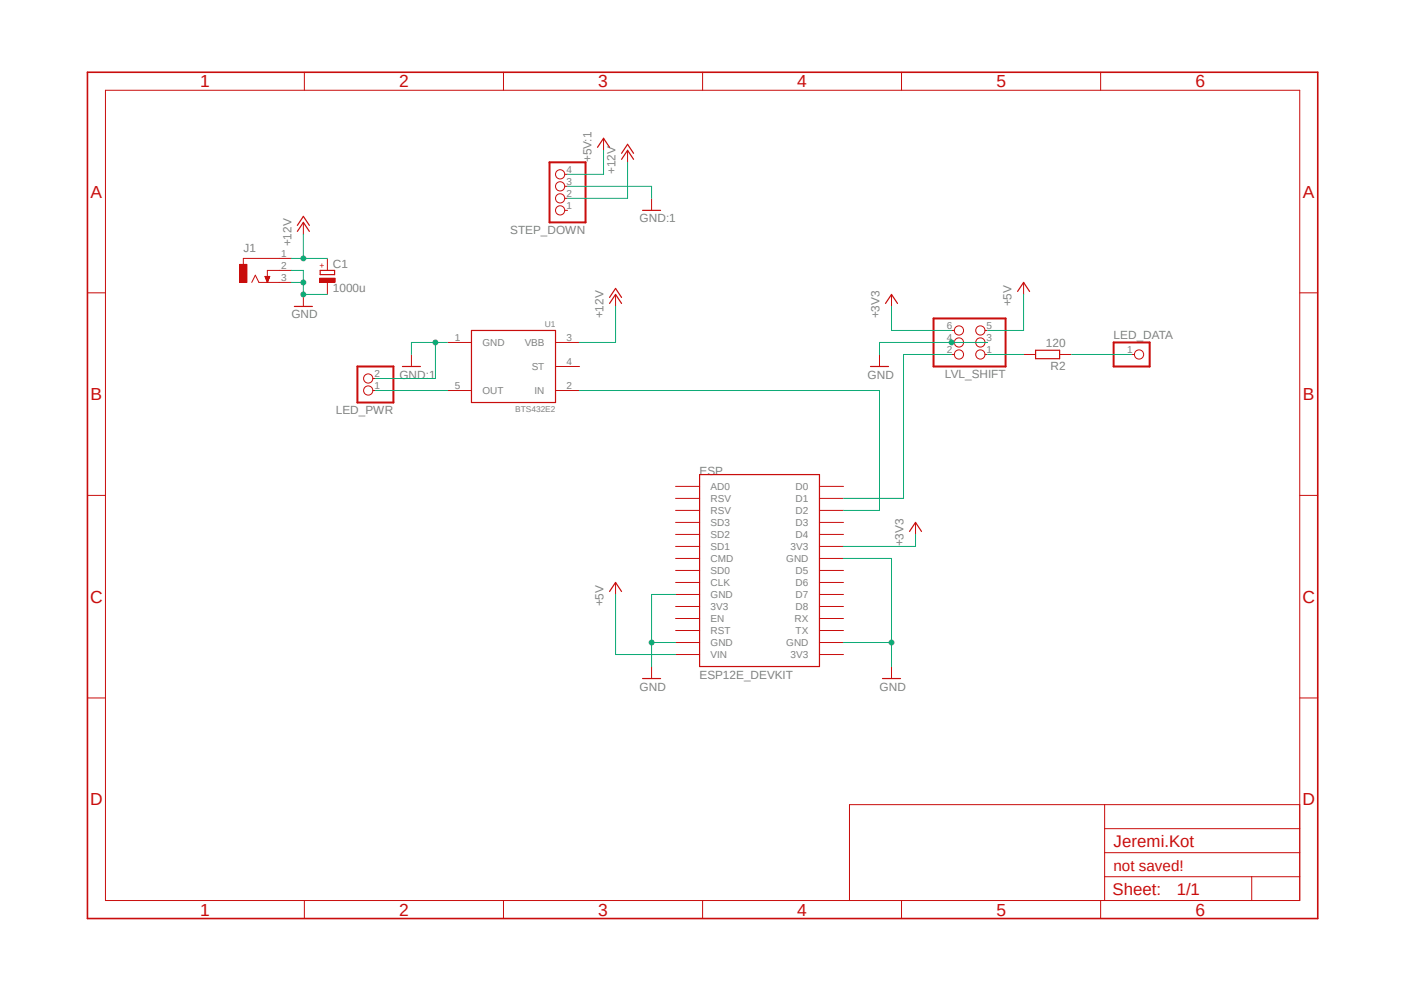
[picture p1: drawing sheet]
<svg xmlns="http://www.w3.org/2000/svg" width="297mm" height="210mm" viewBox="0 0 297 210" stroke-linecap="round" stroke-linejoin="round" font-family="sans-serif">
<path d="M17.9 15l261.2 179.9M279.1 15l-261.2 179.9" fill="none" stroke="#fff" stroke-width=".21"/>
<path d="M50.7 55.9h1.5v3.8h-1.5z" fill-rule="evenodd" fill="#c90d0c"/>
<g fill="none" stroke="#c90d0c" stroke-width=".21">
<path d="M50.7 55.9h1.5v3.8h-1.5zM53.3 59.7l.7-1.5 .8 1.5h6.8M56 58.5h1.1l-.5 1.2zM56.1 58.5h1M56.1 58.7h.9M56.1 58.6h.9M56.2 58.8h.8M56.2 58.8h.7M56.3 58.9h.6M56.3 59h.6M56.3 59.2h.5M56.3 59.1h.5"/>
<path d="M56.4 59.3h.4M56.4 59.4h.3M56.5 59.5h.2M56.5 59.6h.1M56.6 59.6h.1M61.6 54.7h-10.1v1.2M61.6 57.2h-5v2.5"/>
</g>
<path d="M67.6 58.8h3.3v.9h-3.3z" fill-rule="evenodd" fill="#c90d0c"/>
<g fill="none" stroke="#c90d0c" stroke-width=".21">
<path d="M22.3 19.1h252.7v171.4h-252.7zM64.4 15.3v3.8M106.5 15.3v3.8M148.6 15.3v3.8M190.7 15.3v3.8M232.8 15.3v3.8M119.5 39.4h.6M119.5 36.9h.6M127.7 29.3v2.5M132.8 31.8v2.5M64.2 47v2.6M67.6 58.8h3.3v.9h-3.3z"/>
<path d="M69.3 54.7v2.5M69.3 59.7v2.6M119.5 44.5h.6M119.5 42h.6M137.8 42v2.5M216.5 59.7v2.6M18.5 61.9h3.8M64.2 62.3v2.5M87 75v2.5M94.7 72.4h5M117.5 72.4h5.1M117.5 77.5h5.1"/>
<path d="M130.2 62.3v2.5M186.1 75v2.5M188.6 62.3v2.5M201.3 72.4h.5M201.3 75h.5M201.3 69.9h.5M208.4 72.4h.5M208.4 75h.5M208.4 69.9h.5M216.5 75h2.6M224.2 75h2.5M239.4 75h.5"/>
<path d="M275 61.9h3.8M78.9 82.6h.5M78.9 80.1h.5M94.7 82.6h5M117.5 82.6h5.1M18.5 104.8h3.8M142.9 115.6h5.1M142.9 102.9h5.1M142.9 118.1h5.1M142.9 105.4h5.1M142.9 107.9h5.1M142.9 110.5h5.1"/>
<path d="M142.9 113h5.1M173.4 115.6h5M173.4 102.9h5M173.4 118.1h5M173.4 105.4h5M173.4 107.9h5M173.4 110.5h5M173.4 113h5M193.7 110.5v2.5M275 104.8h3.8M130.2 123.2v2.5M142.9 128.3h5.1"/>
<path d="M142.9 138.4h5.1M142.9 123.2h5.1M142.9 120.6h5.1M142.9 125.7h5.1M142.9 130.8h5.1M142.9 135.9h5.1M142.9 133.3h5.1M173.4 128.3h5M173.4 138.4h5M173.4 123.2h5M173.4 120.6h5M173.4 125.7h5"/>
<path d="M173.4 130.8h5M173.4 135.9h5M173.4 133.3h5M18.5 147.6h3.8M137.8 141v2.5M188.6 141v2.5M275 147.6h3.8M233.7 170.2v20.3M233.7 175.3h41.3M275 170.2h-95.3v20.3M64.4 190.5v3.8M106.5 190.5v3.8"/>
<path d="M148.6 190.5v3.8M190.7 190.5v3.8M232.8 190.5v3.8M233.7 185.4h41.3M233.7 180.3h41.3M264.8 185.4v5.1"/>
<circle cx="118.5" cy="39.4" r=".98"/>
<circle cx="118.5" cy="36.9" r=".98"/>
<circle cx="118.5" cy="44.5" r=".98"/>
<circle cx="118.5" cy="42" r=".98"/>
<circle cx="202.9" cy="75" r=".98"/>
<circle cx="202.9" cy="72.4" r=".98"/>
<circle cx="202.9" cy="69.9" r=".98"/>
<circle cx="207.4" cy="72.4" r=".98"/>
<circle cx="207.4" cy="75" r=".98"/>
<circle cx="207.4" cy="69.9" r=".98"/>
<circle cx="241" cy="75" r=".98"/>
<circle cx="77.9" cy="82.6" r=".98"/>
<circle cx="77.9" cy="80.1" r=".98"/>
</g>
<g fill="none" stroke="#c90d0c" stroke-width=".25">
<path d="M126.4 31.2l1.3-1.9 1.2 1.9M131.5 33.7l1.3-1.9 1.2 1.9M131.5 32.4l1.3-1.9 1.2 1.9M62.9 48.9l1.3-1.9 1.2 1.9M62.9 47.7l1.3-1.9 1.2 1.9M67.7 57.2h3.1v.9h-3.1zM135.9 44.5h3.8M62.3 64.8h3.8M85.1 77.5h3.8M99.7 69.9h17.8v15.2h-17.8zM128.9 64.2l1.3-1.9 1.3 1.9M128.9 62.9l1.3-1.9 1.3 1.9"/>
<path d="M184.1 77.5h3.9M187.3 64.2l1.3-1.9 1.3 1.9M215.3 61.6l1.2-1.9 1.3 1.9M219.1 74.1h5.1v1.8h-5.1zM148 100.4h25.4v40.6h-25.4zM192.4 112.4l1.3-1.9 1.2 1.9M128.9 125.1l1.3-1.9 1.3 1.9M135.9 143.5h3.8M186.7 143.5h3.8"/>
</g>
<path d="M18.5 15.3h260.3v179h-260.3z" fill="none" stroke="#c90d0c" stroke-width=".34"/>
<path d="M116.2 34.3h7.7v12.7h-7.7zM75.6 77.5h7.6v7.6h-7.6zM197.5 67.4h15.2v10.1h-15.2zM235.6 72.4h7.6v5.1h-7.6z" fill="none" stroke="#c90d0c" stroke-width=".42"/>
<path d="M61.6 59.7h2.6M61.6 57.2h2.6v5.1" fill="none" stroke="#0dab76" stroke-width=".21"/>
<circle cx="64.2" cy="59.7" r=".51" fill="#0dab76"/>
<g fill="none" stroke="#0dab76" stroke-width=".21">
<path d="M64.2 62.3h5.1"/>
<circle cx="64.2" cy="59.7" r=".51"/>
</g>
<circle cx="64.2" cy="62.3" r=".51" fill="#0dab76"/>
<g fill="none" stroke="#0dab76" stroke-width=".21">
<path d="M178.4 118.1h10.2v22.9M178.4 135.9h10.2"/>
<circle cx="64.2" cy="62.3" r=".51"/>
</g>
<circle cx="188.6" cy="135.9" r=".51" fill="#0dab76"/>
<g fill="none" stroke="#0dab76" stroke-width=".21">
<path d="M137.8 135.9h5.1M142.9 125.7h-5.1v15.3"/>
<circle cx="188.6" cy="135.9" r=".51"/>
</g>
<circle cx="137.8" cy="135.9" r=".51" fill="#0dab76"/>
<g fill="none" stroke="#0dab76" stroke-width=".21">
<path d="M208.9 72.4h-22.8v2.6"/>
<circle cx="137.8" cy="135.9" r=".51"/>
</g>
<circle cx="201.3" cy="72.4" r=".51" fill="#0dab76"/>
<g fill="none" stroke="#0dab76" stroke-width=".21">
<path d="M87 72.4h7.7M92.1 72.4v7.7h-12.7"/>
<circle cx="201.3" cy="72.4" r=".51"/>
</g>
<circle cx="92.1" cy="72.4" r=".51" fill="#0dab76"/>
<g fill="none" stroke="#0dab76" stroke-width=".21">
<path d="M120.1 39.4h17.7v2.6M127.7 31.8v5.1h-7.6M132.8 34.3v7.7h-12.7M61.6 54.7h7.7M64.2 49.6v5.1M87 72.4v2.6M130.2 64.8v7.6h-7.6M188.6 64.8v5.1h12.7M201.3 75h-10.2v30.4h-12.7M208.9 75h7.6M216.5 62.3v7.6h-7.6M226.7 75h12.7"/>
<path d="M122.6 82.6h63.5v25.3h-7.7M193.7 113v2.6h-15.3M130.2 125.7v12.7h12.7"/>
<circle cx="92.1" cy="72.4" r=".51"/>
</g>
<circle cx="64.2" cy="54.7" r=".51" fill="#0dab76"/>
<g fill="none" stroke="#0dab76" stroke-width=".21">
<path d="M79.4 82.6h15.3"/>
<circle cx="64.2" cy="54.7" r=".51"/>
</g>
<g font-size="3.7" fill="#c90d0c">
<text x="42.3" y="18.5">1</text>
<text x="84.5" y="18.5">2</text>
<text x="126.5" y="18.5">3</text>
<text x="168.7" y="18.5">4</text>
<text x="210.8" y="18.5">5</text>
<text x="252.9" y="18.5">6</text>
<text x="19.2" y="41.8">A</text>
<text x="275.6" y="41.8">A</text>
<text x="19.2" y="84.7">B</text>
<text x="275.6" y="84.7">B</text>
<text x="19.1" y="127.5">C</text>
<text x="275.5" y="127.5">C</text>
<text x="19.1" y="170.3">D</text>
<text x="275.5" y="170.3">D</text>
<text x="42.3" y="193.7">1</text>
<text x="84.5" y="193.7">2</text>
<text x="126.5" y="193.7">3</text>
<text x="168.7" y="193.7">4</text>
<text x="210.8" y="193.7">5</text>
<text x="252.9" y="193.7">6</text>
</g>
<g font-size="3.6" fill="#c90d0c">
<text x="235.6" y="179.1">Jeremi.Kot</text>
<text x="235.3" y="189.3">Sheet:</text>
<text x="248.9" y="189.2">1/1</text>
</g>
<text font-size="3.2" fill="#c90d0c" x="235.6" y="184.1">not saved!</text>
<g font-size="2.5" fill="#808080">
<text x="125.1" y="34.3" transform="rotate(-90 125.1 34.3)">+5V:1</text>
<text x="130.2" y="36.9" transform="rotate(-90 130.2 36.9)">+12V</text>
<text x="135.3" y="47">GND:1</text>
<text x="51.5" y="53.4">J1</text>
<text x="61.6" y="52.1" transform="rotate(-90 61.6 52.1)">+12V</text>
<text x="108" y="49.4">STEP_DOWN</text>
<text x="70.4" y="56.7">C1</text>
<text x="70.4" y="61.8">1000u</text>
<text x="214" y="64.8" transform="rotate(-90 214 64.8)">+5V</text>
<text x="61.6" y="67.4">GND</text>
<text x="127.7" y="67.4" transform="rotate(-90 127.7 67.4)">+12V</text>
<text x="186.1" y="67.4" transform="rotate(-90 186.1 67.4)">+3V3</text>
<text x="235.6" y="71.8">LED_DATA</text>
<text x="221.2" y="73.4">120</text>
<text x="84.5" y="80.1">GND:1</text>
<text x="183.5" y="80.1">GND</text>
<text x="199.9" y="79.9">LVL_SHIFT</text>
<text x="222.2" y="78.2">R2</text>
<text x="71" y="87.5">LED_PWR</text>
<text x="148" y="100.4">ESP</text>
<text x="191.1" y="115.6" transform="rotate(-90 191.1 115.6)">+3V3</text>
<text x="127.7" y="128.3" transform="rotate(-90 127.7 128.3)">+5V</text>
<text x="148" y="143.5">ESP12E_DEVKIT</text>
<text x="135.3" y="146.1">GND</text>
<text x="186.1" y="146.1">GND</text>
</g>
<g font-size="2.1" fill="#808080">
<text x="119.8" y="41.6">2</text>
<text x="119.8" y="39.1">3</text>
<text x="119.8" y="36.5">4</text>
<text x="119.8" y="44.2">1</text>
<text x="59.5" y="54.3">1</text>
<text x="59.5" y="56.9">2</text>
<text x="59.5" y="59.4">3</text>
<text x="200.3" y="69.5">6</text>
<text x="208.7" y="69.5">5</text>
<text x="96.2" y="72.1">1</text>
<text x="102.1" y="73.2">GND</text>
<text x="111" y="73.2">VBB</text>
<text x="119.8" y="77.1">4</text>
<text x="119.8" y="72.1">3</text>
<text x="200.3" y="74.6">2</text>
<text x="200.3" y="72.1">4</text>
<text x="208.7" y="74.6">1</text>
<text x="208.7" y="72.1">3</text>
<text x="238.4" y="74.6">1</text>
<text x="79.2" y="82.2">1</text>
<text x="79.2" y="79.7">2</text>
<text x="96.2" y="82.2">5</text>
<text x="102.1" y="83.4">OUT</text>
<text x="112.5" y="78.3">ST</text>
<text x="113.1" y="83.4">IN</text>
<text x="119.8" y="82.2">2</text>
<text x="150.3" y="103.6">AD0</text>
<text x="150.3" y="106.2">RSV</text>
<text x="168.3" y="103.7">D0</text>
<text x="168.3" y="106.2">D1</text>
<text x="150.3" y="108.7">RSV</text>
<text x="150.3" y="113.8">SD2</text>
<text x="150.3" y="111.3">SD3</text>
<text x="168.3" y="108.7">D2</text>
<text x="168.3" y="111.3">D3</text>
<text x="168.3" y="113.8">D4</text>
<text x="150.3" y="118.9">CMD</text>
<text x="150.3" y="116.3">SD1</text>
<text x="166.3" y="118.9">GND</text>
<text x="167.3" y="116.3">3V3</text>
<text x="150.3" y="124">CLK</text>
<text x="150.3" y="121.4">SD0</text>
<text x="168.3" y="121.4">D5</text>
<text x="168.3" y="124">D6</text>
<text x="150.3" y="129">3V3</text>
<text x="150.3" y="131.6">EN</text>
<text x="150.3" y="126.5">GND</text>
<text x="168.1" y="131.6">RX</text>
<text x="168.3" y="126.5">D7</text>
<text x="168.3" y="129">D8</text>
<text x="150.3" y="136.7">GND</text>
<text x="150.3" y="134.1">RST</text>
<text x="166.3" y="136.7">GND</text>
<text x="168.3" y="134.1">TX</text>
<text x="150.3" y="139.2">VIN</text>
<text x="167.3" y="139.2">3V3</text>
</g>
<text font-size="1.8" fill="#c90d0c" x="68.7" y="56.8" transform="rotate(-90 68.7 56.8)">+</text>
<g font-size="1.8" fill="#808080">
<text x="115.3" y="69.3">U1</text>
<text x="109" y="87">BTS432E2</text>
</g>
</svg>
